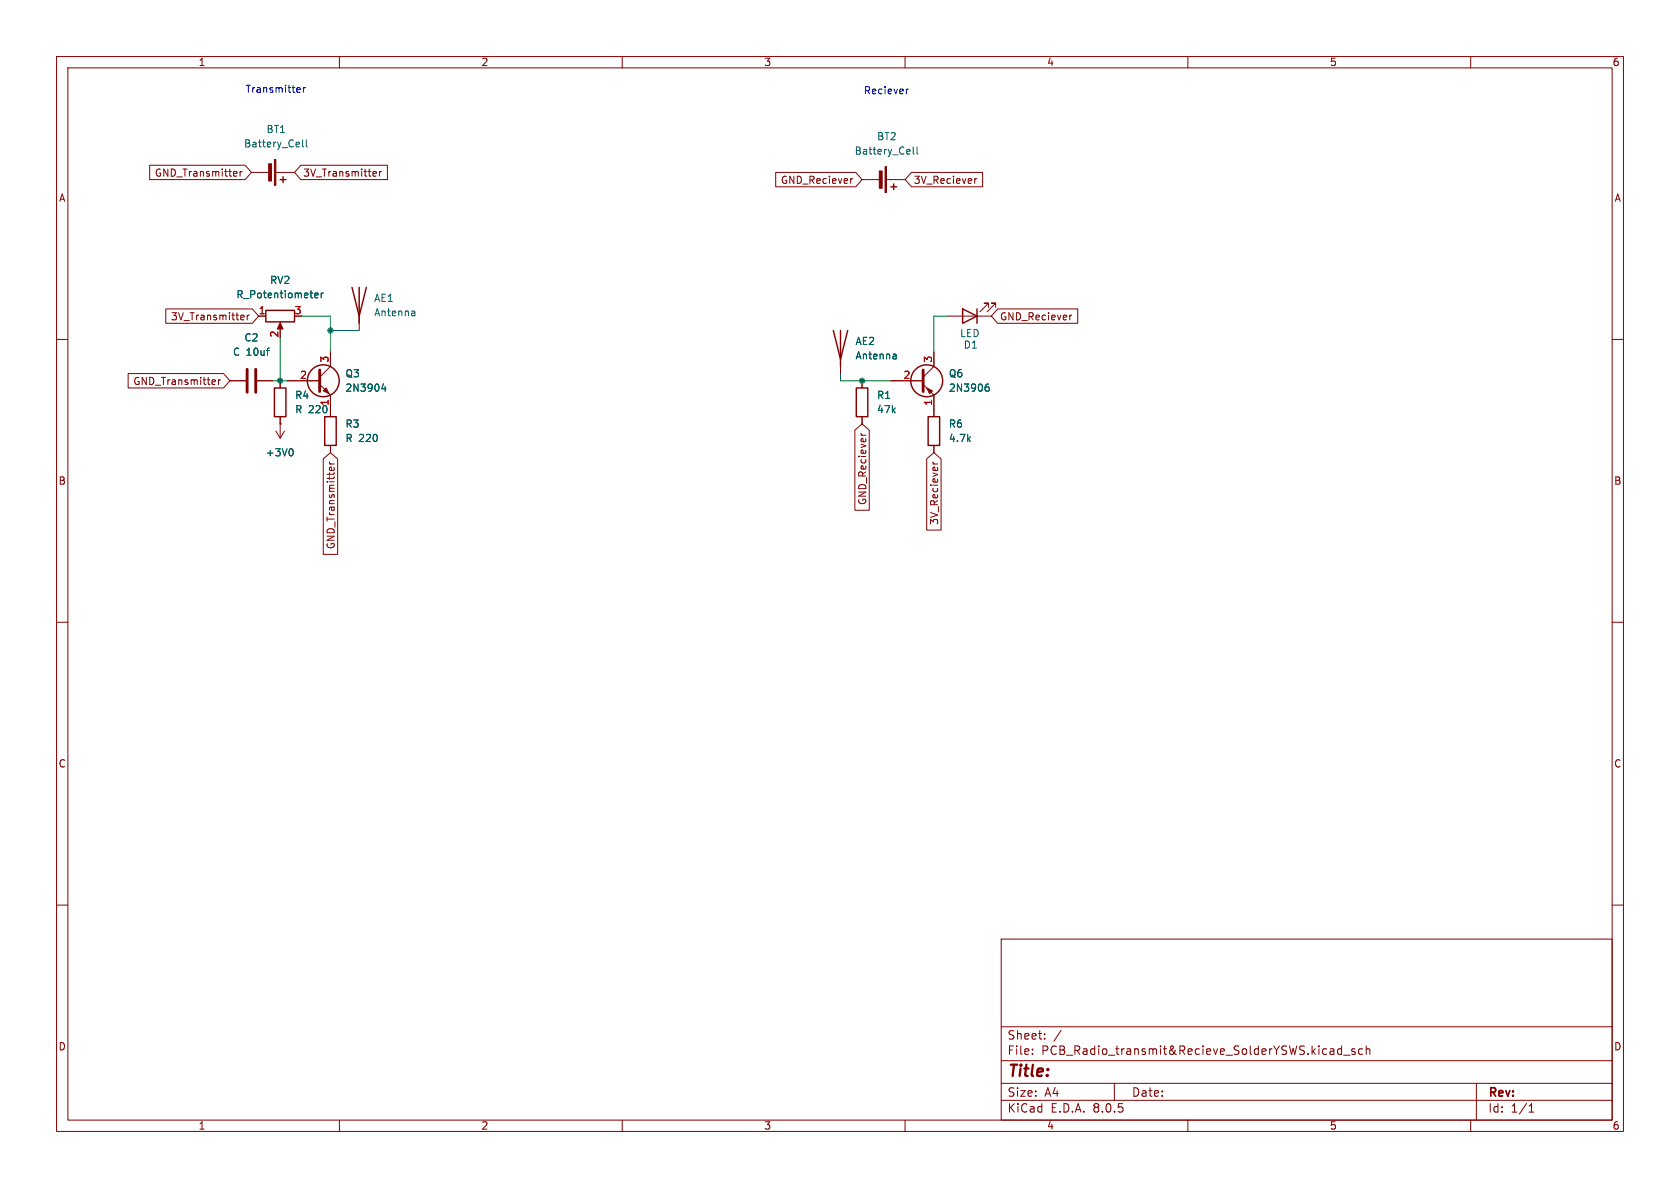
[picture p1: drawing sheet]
(kicad_sch
 (version 20231120)
 (generator "eeschema")
 (generator_version "8.0")
 (paper "A4")
 (lib_symbols
  (symbol "Device:Antenna"
   (pin_numbers hide)
   (pin_names
    (offset 1.016) hide) (exclude_from_sim no) (in_bom yes) (on_board yes)
   (property "Reference" "AE" (at -1.905 1.905 0) (effects (font (size 1.27 1.27)) (justify right)))
   (property "Value" "Antenna" (at -1.905 0 0) (effects (font (size 1.27 1.27)) (justify right)))
   (property "Footprint" "" (at 0 0 0) (effects (font (size 1.27 1.27)) (hide yes)))
   (property "Datasheet" "~" (at 0 0 0) (effects (font (size 1.27 1.27)) (hide yes)))
   (property "Description" "Antenna" (at 0 0 0) (effects (font (size 1.27 1.27)) (hide yes)))
   (symbol "Antenna_0_1"
    (polyline (pts (xy 0 2.54) (xy 0 -3.81)) (stroke (width 0.254) (type default)) (fill (type none)))
    (polyline (pts (xy 1.27 2.54) (xy 0 -2.54) (xy -1.27 2.54)) (stroke (width 0.254) (type default)) (fill (type none))))
   (symbol "Antenna_1_1"
    (pin input line (at 0 -5.08 90) (length 2.54) (name "A" (effects (font (size 1.27 1.27)))) (number "1" (effects (font (size 1.27 1.27)))))))
  (symbol "Device:Battery_Cell"
   (pin_numbers hide)
   (pin_names
    (offset 0) hide) (exclude_from_sim no) (in_bom yes) (on_board yes)
   (property "Reference" "BT" (at 2.54 2.54 0) (effects (font (size 1.27 1.27)) (justify left)))
   (property "Value" "Battery_Cell" (at 2.54 0 0) (effects (font (size 1.27 1.27)) (justify left)))
   (property "Footprint" "" (at 0 1.524 90) (effects (font (size 1.27 1.27)) (hide yes)))
   (property "Datasheet" "~" (at 0 1.524 90) (effects (font (size 1.27 1.27)) (hide yes)))
   (property "Description" "Single-cell battery" (at 0 0 0) (effects (font (size 1.27 1.27)) (hide yes)))
   (symbol "Battery_Cell_0_1"
    (rectangle (start -2.286 1.778) (end 2.286 1.524) (stroke (width 0) (type default)) (fill (type outline)))
    (rectangle (start -1.524 1.016) (end 1.524 0.508) (stroke (width 0) (type default)) (fill (type outline)))
    (polyline (pts (xy 0 0.762) (xy 0 0)) (stroke (width 0) (type default)) (fill (type none)))
    (polyline (pts (xy 0 1.778) (xy 0 2.54)) (stroke (width 0) (type default)) (fill (type none)))
    (polyline (pts (xy 0.762 3.048) (xy 1.778 3.048)) (stroke (width 0.254) (type default)) (fill (type none)))
    (polyline (pts (xy 1.27 3.556) (xy 1.27 2.54)) (stroke (width 0.254) (type default)) (fill (type none))))
   (symbol "Battery_Cell_1_1"
    (pin passive line (at 0 5.08 270) (length 2.54) (name "+" (effects (font (size 1.27 1.27)))) (number "1" (effects (font (size 1.27 1.27)))))
    (pin passive line (at 0 -2.54 90) (length 2.54) (name "-" (effects (font (size 1.27 1.27)))) (number "2" (effects (font (size 1.27 1.27)))))))
  (symbol "Device:C"
   (pin_numbers hide)
   (pin_names
    (offset 0.254)) (exclude_from_sim no) (in_bom yes) (on_board yes)
   (property "Reference" "C" (at 0.635 2.54 0) (effects (font (size 1.27 1.27)) (justify left)))
   (property "Value" "C" (at 0.635 -2.54 0) (effects (font (size 1.27 1.27)) (justify left)))
   (property "Footprint" "" (at 0.9652 -3.81 0) (effects (font (size 1.27 1.27)) (hide yes)))
   (property "Datasheet" "~" (at 0 0 0) (effects (font (size 1.27 1.27)) (hide yes)))
   (property "Description" "Unpolarized capacitor" (at 0 0 0) (effects (font (size 1.27 1.27)) (hide yes)))
   (symbol "C_0_1"
    (polyline (pts (xy -2.032 -0.762) (xy 2.032 -0.762)) (stroke (width 0.508) (type default)) (fill (type none)))
    (polyline (pts (xy -2.032 0.762) (xy 2.032 0.762)) (stroke (width 0.508) (type default)) (fill (type none))))
   (symbol "C_1_1"
    (pin passive line (at 0 3.81 270) (length 2.794) (name "~" (effects (font (size 1.27 1.27)))) (number "1" (effects (font (size 1.27 1.27)))))
    (pin passive line (at 0 -3.81 90) (length 2.794) (name "~" (effects (font (size 1.27 1.27)))) (number "2" (effects (font (size 1.27 1.27)))))))
  (symbol "Device:LED"
   (pin_numbers hide)
   (pin_names
    (offset 1.016) hide) (exclude_from_sim no) (in_bom yes) (on_board yes)
   (property "Reference" "D" (at 0 2.54 0) (effects (font (size 1.27 1.27))))
   (property "Value" "LED" (at 0 -2.54 0) (effects (font (size 1.27 1.27))))
   (property "Footprint" "" (at 0 0 0) (effects (font (size 1.27 1.27)) (hide yes)))
   (property "Datasheet" "~" (at 0 0 0) (effects (font (size 1.27 1.27)) (hide yes)))
   (property "Description" "Light emitting diode" (at 0 0 0) (effects (font (size 1.27 1.27)) (hide yes)))
   (symbol "LED_0_1"
    (polyline (pts (xy -1.27 -1.27) (xy -1.27 1.27)) (stroke (width 0.254) (type default)) (fill (type none)))
    (polyline (pts (xy -1.27 0) (xy 1.27 0)) (stroke (width 0) (type default)) (fill (type none)))
    (polyline (pts (xy 1.27 -1.27) (xy 1.27 1.27) (xy -1.27 0) (xy 1.27 -1.27)) (stroke (width 0.254) (type default)) (fill (type none)))
    (polyline (pts (xy -3.048 -0.762) (xy -4.572 -2.286) (xy -3.81 -2.286) (xy -4.572 -2.286) (xy -4.572 -1.524)) (stroke (width 0) (type default)) (fill (type none)))
    (polyline (pts (xy -1.778 -0.762) (xy -3.302 -2.286) (xy -2.54 -2.286) (xy -3.302 -2.286) (xy -3.302 -1.524)) (stroke (width 0) (type default)) (fill (type none))))
   (symbol "LED_1_1"
    (pin passive line (at -3.81 0 0) (length 2.54) (name "K" (effects (font (size 1.27 1.27)))) (number "1" (effects (font (size 1.27 1.27)))))
    (pin passive line (at 3.81 0 180) (length 2.54) (name "A" (effects (font (size 1.27 1.27)))) (number "2" (effects (font (size 1.27 1.27)))))))
  (symbol "Device:R"
   (pin_numbers hide)
   (pin_names
    (offset 0)) (exclude_from_sim no) (in_bom yes) (on_board yes)
   (property "Reference" "R" (at 2.032 0 90) (effects (font (size 1.27 1.27))))
   (property "Value" "R" (at 0 0 90) (effects (font (size 1.27 1.27))))
   (property "Footprint" "" (at -1.778 0 90) (effects (font (size 1.27 1.27)) (hide yes)))
   (property "Datasheet" "~" (at 0 0 0) (effects (font (size 1.27 1.27)) (hide yes)))
   (property "Description" "Resistor" (at 0 0 0) (effects (font (size 1.27 1.27)) (hide yes)))
   (symbol "R_0_1"
    (rectangle (start -1.016 -2.54) (end 1.016 2.54) (stroke (width 0.254) (type default)) (fill (type none))))
   (symbol "R_1_1"
    (pin passive line (at 0 3.81 270) (length 1.27) (name "~" (effects (font (size 1.27 1.27)))) (number "1" (effects (font (size 1.27 1.27)))))
    (pin passive line (at 0 -3.81 90) (length 1.27) (name "~" (effects (font (size 1.27 1.27)))) (number "2" (effects (font (size 1.27 1.27)))))))
  (symbol "Device:R_Potentiometer"
   (pin_names
    (offset 1.016) hide) (exclude_from_sim no) (in_bom yes) (on_board yes)
   (property "Reference" "RV" (at -4.445 0 90) (effects (font (size 1.27 1.27))))
   (property "Value" "R_Potentiometer" (at -2.54 0 90) (effects (font (size 1.27 1.27))))
   (property "Footprint" "" (at 0 0 0) (effects (font (size 1.27 1.27)) (hide yes)))
   (property "Datasheet" "~" (at 0 0 0) (effects (font (size 1.27 1.27)) (hide yes)))
   (property "Description" "Potentiometer" (at 0 0 0) (effects (font (size 1.27 1.27)) (hide yes)))
   (symbol "R_Potentiometer_0_1"
    (polyline (pts (xy 2.54 0) (xy 1.524 0)) (stroke (width 0) (type default)) (fill (type none)))
    (polyline (pts (xy 1.143 0) (xy 2.286 0.508) (xy 2.286 -0.508) (xy 1.143 0)) (stroke (width 0) (type default)) (fill (type outline)))
    (rectangle (start 1.016 2.54) (end -1.016 -2.54) (stroke (width 0.254) (type default)) (fill (type none))))
   (symbol "R_Potentiometer_1_1"
    (pin passive line (at 0 3.81 270) (length 1.27) (name "1" (effects (font (size 1.27 1.27)))) (number "1" (effects (font (size 1.27 1.27)))))
    (pin passive line (at 3.81 0 180) (length 1.27) (name "2" (effects (font (size 1.27 1.27)))) (number "2" (effects (font (size 1.27 1.27)))))
    (pin passive line (at 0 -3.81 90) (length 1.27) (name "3" (effects (font (size 1.27 1.27)))) (number "3" (effects (font (size 1.27 1.27)))))))
  (symbol "Transistor_BJT:2N3904"
   (pin_names
    (offset 0) hide) (exclude_from_sim no) (in_bom yes) (on_board yes)
   (property "Reference" "Q" (at 5.08 1.905 0) (effects (font (size 1.27 1.27)) (justify left)))
   (property "Value" "2N3904" (at 5.08 0 0) (effects (font (size 1.27 1.27)) (justify left)))
   (property "Footprint" "Package_TO_SOT_THT:TO-92_Inline" (at 5.08 -1.905 0) (effects (font (size 1.27 1.27)
    (italic yes)) (justify left) (hide yes)))
   (property "Datasheet" "https://www.onsemi.com/pub/Collateral/2N3903-D.PDF" (at 0 0 0) (effects (font (size 1.27 1.27)) (justify left) (hide yes)))
   (property "Description" "0.2A Ic, 40V Vce, Small Signal NPN Transistor, TO-92" (at 0 0 0) (effects (font (size 1.27 1.27)) (hide yes)))
   (symbol "2N3904_0_1"
    (polyline (pts (xy 0.635 0.635) (xy 2.54 2.54)) (stroke (width 0) (type default)) (fill (type none)))
    (polyline (pts (xy 0.635 -0.635) (xy 2.54 -2.54) (xy 2.54 -2.54)) (stroke (width 0) (type default)) (fill (type none)))
    (polyline (pts (xy 0.635 1.905) (xy 0.635 -1.905) (xy 0.635 -1.905)) (stroke (width 0.508) (type default)) (fill (type none)))
    (polyline (pts (xy 1.27 -1.778) (xy 1.778 -1.27) (xy 2.286 -2.286) (xy 1.27 -1.778) (xy 1.27 -1.778)) (stroke (width 0) (type default)) (fill (type outline)))
    (circle (center 1.27 0) (radius 2.8194) (stroke (width 0.254) (type default)) (fill (type none))))
   (symbol "2N3904_1_1"
    (pin passive line (at 2.54 -5.08 90) (length 2.54) (name "E" (effects (font (size 1.27 1.27)))) (number "1" (effects (font (size 1.27 1.27)))))
    (pin passive line (at -5.08 0 0) (length 5.715) (name "B" (effects (font (size 1.27 1.27)))) (number "2" (effects (font (size 1.27 1.27)))))
    (pin passive line (at 2.54 5.08 270) (length 2.54) (name "C" (effects (font (size 1.27 1.27)))) (number "3" (effects (font (size 1.27 1.27)))))))
  (symbol "Transistor_BJT:2N3906"
   (pin_names
    (offset 0) hide) (exclude_from_sim no) (in_bom yes) (on_board yes)
   (property "Reference" "Q" (at 5.08 1.905 0) (effects (font (size 1.27 1.27)) (justify left)))
   (property "Value" "2N3906" (at 5.08 0 0) (effects (font (size 1.27 1.27)) (justify left)))
   (property "Footprint" "Package_TO_SOT_THT:TO-92_Inline" (at 5.08 -1.905 0) (effects (font (size 1.27 1.27)
    (italic yes)) (justify left) (hide yes)))
   (property "Datasheet" "https://www.onsemi.com/pub/Collateral/2N3906-D.PDF" (at 0 0 0) (effects (font (size 1.27 1.27)) (justify left) (hide yes)))
   (property "Description" "-0.2A Ic, -40V Vce, Small Signal PNP Transistor, TO-92" (at 0 0 0) (effects (font (size 1.27 1.27)) (hide yes)))
   (symbol "2N3906_0_1"
    (polyline (pts (xy 0.635 0.635) (xy 2.54 2.54)) (stroke (width 0) (type default)) (fill (type none)))
    (polyline (pts (xy 0.635 -0.635) (xy 2.54 -2.54) (xy 2.54 -2.54)) (stroke (width 0) (type default)) (fill (type none)))
    (polyline (pts (xy 0.635 1.905) (xy 0.635 -1.905) (xy 0.635 -1.905)) (stroke (width 0.508) (type default)) (fill (type none)))
    (polyline (pts (xy 2.286 -1.778) (xy 1.778 -2.286) (xy 1.27 -1.27) (xy 2.286 -1.778) (xy 2.286 -1.778)) (stroke (width 0) (type default)) (fill (type outline)))
    (circle (center 1.27 0) (radius 2.8194) (stroke (width 0.254) (type default)) (fill (type none))))
   (symbol "2N3906_1_1"
    (pin passive line (at 2.54 -5.08 90) (length 2.54) (name "E" (effects (font (size 1.27 1.27)))) (number "1" (effects (font (size 1.27 1.27)))))
    (pin input line (at -5.08 0 0) (length 5.715) (name "B" (effects (font (size 1.27 1.27)))) (number "2" (effects (font (size 1.27 1.27)))))
    (pin passive line (at 2.54 5.08 270) (length 2.54) (name "C" (effects (font (size 1.27 1.27)))) (number "3" (effects (font (size 1.27 1.27)))))))
  (symbol "power:+3V0"
   (power)
   (pin_numbers hide)
   (pin_names
    (offset 0) hide) (exclude_from_sim no) (in_bom yes) (on_board yes)
   (property "Reference" "#PWR" (at 0 -3.81 0) (effects (font (size 1.27 1.27)) (hide yes)))
   (property "Value" "+3V0" (at 0 3.556 0) (effects (font (size 1.27 1.27))))
   (property "Footprint" "" (at 0 0 0) (effects (font (size 1.27 1.27)) (hide yes)))
   (property "Datasheet" "" (at 0 0 0) (effects (font (size 1.27 1.27)) (hide yes)))
   (property "Description" "Power symbol creates a global label with name \"+3V0\"" (at 0 0 0) (effects (font (size 1.27 1.27)) (hide yes)))
   (symbol "+3V0_0_1"
    (polyline (pts (xy -0.762 1.27) (xy 0 2.54)) (stroke (width 0) (type default)) (fill (type none)))
    (polyline (pts (xy 0 0) (xy 0 2.54)) (stroke (width 0) (type default)) (fill (type none)))
    (polyline (pts (xy 0 2.54) (xy 0.762 1.27)) (stroke (width 0) (type default)) (fill (type none))))
   (symbol "+3V0_1_1"
    (pin power_in line (at 0 0 90) (length 0) (name "~" (effects (font (size 1.27 1.27)))) (number "1" (effects (font (size 1.27 1.27))))))))
 (junction
  (at 49.53 67.31)
  (diameter 0)
  (color 0 0 0 0))
 (junction
  (at 152.4 67.31)
  (diameter 0)
  (color 0 0 0 0))
 (junction
  (at 58.42 58.42)
  (diameter 0)
  (color 0 0 0 0))
 (wire
  (pts (xy 49.53 59.69) (xy 49.53 67.31))
  (stroke (width 0) (type default)))
 (wire
  (pts (xy 148.59 66.04) (xy 148.59 67.31))
  (stroke (width 0) (type default)))
 (wire
  (pts (xy 165.1 55.88) (xy 167.64 55.88))
  (stroke (width 0) (type default)))
 (wire
  (pts (xy 152.4 67.31) (xy 157.48 67.31))
  (stroke (width 0) (type default)))
 (wire
  (pts (xy 58.42 55.88) (xy 58.42 58.42))
  (stroke (width 0) (type default)))
 (wire
  (pts (xy 48.26 67.31) (xy 49.53 67.31))
  (stroke (width 0) (type default)))
 (wire
  (pts (xy 148.59 67.31) (xy 152.4 67.31))
  (stroke (width 0) (type default)))
 (wire
  (pts (xy 49.53 67.31) (xy 50.8 67.31))
  (stroke (width 0) (type default)))
 (wire
  (pts (xy 58.42 58.42) (xy 58.42 62.23))
  (stroke (width 0) (type default)))
 (wire
  (pts (xy 53.34 55.88) (xy 58.42 55.88))
  (stroke (width 0) (type default)))
 (wire
  (pts (xy 165.1 62.23) (xy 165.1 55.88))
  (stroke (width 0) (type default)))
 (wire
  (pts (xy 58.42 58.42) (xy 63.5 58.42))
  (stroke (width 0) (type default)))
 (text "Reciever"
  (exclude_from_sim no)
  (at 156.718 16.256 0)
  (effects (font (size 1.27 1.27))))
 (text "Transmitter"
  (exclude_from_sim no)
  (at 48.768 16.002 0)
  (effects (font (size 1.27 1.27))))
 (global_label "3V_Reciever"
  (shape input)
  (at 165.1 80.01 270)
  (fields_autoplaced yes)
  (effects (font (size 1.27 1.27)) (justify right))
  (property "Intersheetrefs" "${INTERSHEET_REFS}" (at 165.1 94.2439 90) (effects (font (size 1.27 1.27)) (justify right) (hide yes))))
 (global_label "GND_Reciever"
  (shape input)
  (at 152.4 31.75 180)
  (fields_autoplaced yes)
  (effects (font (size 1.27 1.27)) (justify right))
  (property "Intersheetrefs" "${INTERSHEET_REFS}" (at 136.5937 31.75 0) (effects (font (size 1.27 1.27)) (justify right) (hide yes))))
 (global_label "3V_Transmitter"
  (shape input)
  (at 45.72 55.88 180)
  (fields_autoplaced yes)
  (effects (font (size 1.27 1.27)) (justify right))
  (property "Intersheetrefs" "${INTERSHEET_REFS}" (at 28.7649 55.88 0) (effects (font (size 1.27 1.27)) (justify right) (hide yes))))
 (global_label "GND_Reciever"
  (shape input)
  (at 152.4 74.93 270)
  (fields_autoplaced yes)
  (effects (font (size 1.27 1.27)) (justify right))
  (property "Intersheetrefs" "${INTERSHEET_REFS}" (at 152.4 90.7363 90) (effects (font (size 1.27 1.27)) (justify right) (hide yes))))
 (global_label "GND_Transmitter"
  (shape input)
  (at 40.64 67.31 180)
  (fields_autoplaced yes)
  (effects (font (size 1.27 1.27)) (justify right))
  (property "Intersheetrefs" "${INTERSHEET_REFS}" (at 22.1125 67.31 0) (effects (font (size 1.27 1.27)) (justify right) (hide yes))))
 (global_label "GND_Reciever"
  (shape input)
  (at 175.26 55.88 0)
  (fields_autoplaced yes)
  (effects (font (size 1.27 1.27)) (justify left))
  (property "Intersheetrefs" "${INTERSHEET_REFS}" (at 191.0663 55.88 0) (effects (font (size 1.27 1.27)) (justify left) (hide yes))))
 (global_label "GND_Transmitter"
  (shape input)
  (at 44.45 30.48 180)
  (fields_autoplaced yes)
  (effects (font (size 1.27 1.27)) (justify right))
  (property "Intersheetrefs" "${INTERSHEET_REFS}" (at 25.9225 30.48 0) (effects (font (size 1.27 1.27)) (justify right) (hide yes))))
 (global_label "3V_Transmitter"
  (shape input)
  (at 52.07 30.48 0)
  (fields_autoplaced yes)
  (effects (font (size 1.27 1.27)) (justify left))
  (property "Intersheetrefs" "${INTERSHEET_REFS}" (at 69.0251 30.48 0) (effects (font (size 1.27 1.27)) (justify left) (hide yes))))
 (global_label "GND_Transmitter"
  (shape input)
  (at 58.42 80.01 270)
  (fields_autoplaced yes)
  (effects (font (size 1.27 1.27)) (justify right))
  (property "Intersheetrefs" "${INTERSHEET_REFS}" (at 58.42 98.5375 90) (effects (font (size 1.27 1.27)) (justify right) (hide yes))))
 (global_label "3V_Reciever"
  (shape input)
  (at 160.02 31.75 0)
  (fields_autoplaced yes)
  (effects (font (size 1.27 1.27)) (justify left))
  (property "Intersheetrefs" "${INTERSHEET_REFS}" (at 174.2539 31.75 0) (effects (font (size 1.27 1.27)) (justify left) (hide yes))))
 (symbol
  (lib_id "Transistor_BJT:2N3904")
  (at 55.88 67.31 0)
  (unit 1)
  (exclude_from_sim no)
  (in_bom yes)
  (on_board yes)
  (dnp no)
  (fields_autoplaced yes)
  (property "Reference" "Q3" (at 60.96 66.0399 0) (effects (font (size 1.27 1.27)) (justify left)))
  (property "Value" "2N3904" (at 60.96 68.5799 0) (effects (font (size 1.27 1.27)) (justify left)))
  (property "Footprint" "Package_TO_SOT_THT:TO-92_Inline" (at 60.96 69.215 0) (effects (font (size 1.27 1.27)
    (italic yes)) (justify left) (hide yes)))
  (property "Datasheet" "https://www.onsemi.com/pub/Collateral/2N3903-D.PDF" (at 55.88 67.31 0) (effects (font (size 1.27 1.27)) (justify left) (hide yes)))
  (property "Description" "0.2A Ic, 40V Vce, Small Signal NPN Transistor, TO-92" (at 55.88 67.31 0) (effects (font (size 1.27 1.27)) (hide yes)))
  (pin "3")
  (pin "1")
  (pin "2"))
 (symbol
  (lib_id "Device:R")
  (at 152.4 71.12 0)
  (unit 1)
  (exclude_from_sim no)
  (in_bom yes)
  (on_board yes)
  (dnp no)
  (fields_autoplaced yes)
  (property "Reference" "R1" (at 154.94 69.8499 0) (effects (font (size 1.27 1.27)) (justify left)))
  (property "Value" "47k" (at 154.94 72.3899 0) (effects (font (size 1.27 1.27)) (justify left)))
  (property "Footprint" "Resistor_THT:R_Axial_DIN0204_L3.6mm_D1.6mm_P5.08mm_Horizontal" (at 150.622 71.12 90) (effects (font (size 1.27 1.27)) (hide yes)))
  (property "Datasheet" "~" (at 152.4 71.12 0) (effects (font (size 1.27 1.27)) (hide yes)))
  (property "Description" "Resistor" (at 152.4 71.12 0) (effects (font (size 1.27 1.27)) (hide yes)))
  (pin "1")
  (pin "2"))
 (symbol
  (lib_id "Device:Antenna")
  (at 148.59 60.96 0)
  (unit 1)
  (exclude_from_sim no)
  (in_bom yes)
  (on_board yes)
  (dnp no)
  (fields_autoplaced yes)
  (property "Reference" "AE2" (at 151.13 60.3249 0) (effects (font (size 1.27 1.27)) (justify left)))
  (property "Value" "Antenna" (at 151.13 62.8649 0) (effects (font (size 1.27 1.27)) (justify left)))
  (property "Footprint" "RF_Antenna:Texas_SWRA117D_2.4GHz_Right" (at 148.59 60.96 0) (effects (font (size 1.27 1.27)) (hide yes)))
  (property "Datasheet" "~" (at 148.59 60.96 0) (effects (font (size 1.27 1.27)) (hide yes)))
  (property "Description" "Antenna" (at 148.59 60.96 0) (effects (font (size 1.27 1.27)) (hide yes)))
  (pin "1"))
 (symbol
  (lib_id "Device:R_Potentiometer")
  (at 49.53 55.88 90)
  (mirror x)
  (unit 1)
  (exclude_from_sim no)
  (in_bom yes)
  (on_board yes)
  (dnp no)
  (property "Reference" "RV2" (at 49.53 49.53 90) (effects (font (size 1.27 1.27))))
  (property "Value" "R_Potentiometer" (at 49.53 52.07 90) (effects (font (size 1.27 1.27))))
  (property "Footprint" "Potentiometer_THT:Potentiometer_Bourns_3386P_Vertical" (at 49.53 55.88 0) (effects (font (size 1.27 1.27)) (hide yes)))
  (property "Datasheet" "~" (at 49.53 55.88 0) (effects (font (size 1.27 1.27)) (hide yes)))
  (property "Description" "Potentiometer" (at 49.53 55.88 0) (effects (font (size 1.27 1.27)) (hide yes)))
  (pin "1")
  (pin "3")
  (pin "2"))
 (symbol
  (lib_id "Device:R")
  (at 165.1 76.2 180)
  (unit 1)
  (exclude_from_sim no)
  (in_bom yes)
  (on_board yes)
  (dnp no)
  (fields_autoplaced yes)
  (property "Reference" "R6" (at 167.64 74.9299 0) (effects (font (size 1.27 1.27)) (justify right)))
  (property "Value" "4.7k" (at 167.64 77.4699 0) (effects (font (size 1.27 1.27)) (justify right)))
  (property "Footprint" "Resistor_THT:R_Axial_DIN0204_L3.6mm_D1.6mm_P5.08mm_Horizontal" (at 166.878 76.2 90) (effects (font (size 1.27 1.27)) (hide yes)))
  (property "Datasheet" "~" (at 165.1 76.2 0) (effects (font (size 1.27 1.27)) (hide yes)))
  (property "Description" "Resistor" (at 165.1 76.2 0) (effects (font (size 1.27 1.27)) (hide yes)))
  (pin "1")
  (pin "2"))
 (symbol
  (lib_id "Device:C")
  (at 44.45 67.31 90)
  (unit 1)
  (exclude_from_sim no)
  (in_bom yes)
  (on_board yes)
  (dnp no)
  (fields_autoplaced yes)
  (property "Reference" "C2" (at 44.45 59.69 90) (effects (font (size 1.27 1.27))))
  (property "Value" "C 10uf" (at 44.45 62.23 90) (effects (font (size 1.27 1.27))))
  (property "Footprint" "Capacitor_THT:CP_Radial_D6.3mm_P2.50mm" (at 48.26 66.3448 0) (effects (font (size 1.27 1.27)) (hide yes)))
  (property "Datasheet" "~" (at 44.45 67.31 0) (effects (font (size 1.27 1.27)) (hide yes)))
  (property "Description" "Unpolarized capacitor" (at 44.45 67.31 0) (effects (font (size 1.27 1.27)) (hide yes)))
  (pin "2")
  (pin "1"))
 (symbol
  (lib_id "Device:LED")
  (at 171.45 55.88 180)
  (unit 1)
  (exclude_from_sim no)
  (in_bom yes)
  (on_board yes)
  (dnp no)
  (property "Reference" "D1" (at 172.974 60.96 0) (effects (font (size 1.27 1.27)) (justify left)))
  (property "Value" "LED" (at 173.2916 58.928 0) (effects (font (size 1.27 1.27)) (justify left)))
  (property "Footprint" "LED_THT:LED_D3.0mm" (at 171.45 55.88 0) (effects (font (size 1.27 1.27)) (hide yes)))
  (property "Datasheet" "~" (at 171.45 55.88 0) (effects (font (size 1.27 1.27)) (hide yes)))
  (property "Description" "Light emitting diode" (at 171.45 55.88 0) (effects (font (size 1.27 1.27)) (hide yes)))
  (pin "1")
  (pin "2"))
 (symbol
  (lib_id "Device:Battery_Cell")
  (at 46.99 30.48 270)
  (unit 1)
  (exclude_from_sim no)
  (in_bom yes)
  (on_board yes)
  (dnp no)
  (fields_autoplaced yes)
  (property "Reference" "BT1" (at 48.8315 22.86 90) (effects (font (size 1.27 1.27))))
  (property "Value" "Battery_Cell" (at 48.8315 25.4 90) (effects (font (size 1.27 1.27))))
  (property "Footprint" "Battery:BatteryHolder_Multicomp_BC-2001_1x2032" (at 48.514 30.48 90) (effects (font (size 1.27 1.27)) (hide yes)))
  (property "Datasheet" "~" (at 48.514 30.48 90) (effects (font (size 1.27 1.27)) (hide yes)))
  (property "Description" "Single-cell battery" (at 46.99 30.48 0) (effects (font (size 1.27 1.27)) (hide yes)))
  (pin "1")
  (pin "2"))
 (symbol
  (lib_id "Device:R")
  (at 49.53 71.12 0)
  (unit 1)
  (exclude_from_sim no)
  (in_bom yes)
  (on_board yes)
  (dnp no)
  (fields_autoplaced yes)
  (property "Reference" "R4" (at 52.07 69.8499 0) (effects (font (size 1.27 1.27)) (justify left)))
  (property "Value" "R 220" (at 52.07 72.3899 0) (effects (font (size 1.27 1.27)) (justify left)))
  (property "Footprint" "Resistor_THT:R_Axial_DIN0204_L3.6mm_D1.6mm_P5.08mm_Horizontal" (at 47.752 71.12 90) (effects (font (size 1.27 1.27)) (hide yes)))
  (property "Datasheet" "~" (at 49.53 71.12 0) (effects (font (size 1.27 1.27)) (hide yes)))
  (property "Description" "Resistor" (at 49.53 71.12 0) (effects (font (size 1.27 1.27)) (hide yes)))
  (pin "1")
  (pin "2"))
 (symbol
  (lib_id "power:+3V0")
  (at 49.53 74.93 180)
  (unit 1)
  (exclude_from_sim no)
  (in_bom yes)
  (on_board yes)
  (dnp no)
  (fields_autoplaced yes)
  (property "Reference" "#PWR07" (at 49.53 71.12 0) (effects (font (size 1.27 1.27)) (hide yes)))
  (property "Value" "+3V0" (at 49.53 80.01 0) (effects (font (size 1.27 1.27))))
  (property "Footprint" "" (at 49.53 74.93 0) (effects (font (size 1.27 1.27)) (hide yes)))
  (property "Datasheet" "" (at 49.53 74.93 0) (effects (font (size 1.27 1.27)) (hide yes)))
  (property "Description" "Power symbol creates a global label with name \"+3V0\"" (at 49.53 74.93 0) (effects (font (size 1.27 1.27)) (hide yes)))
  (pin "1"))
 (symbol
  (lib_id "Device:R")
  (at 58.42 76.2 0)
  (unit 1)
  (exclude_from_sim no)
  (in_bom yes)
  (on_board yes)
  (dnp no)
  (fields_autoplaced yes)
  (property "Reference" "R3" (at 60.96 74.9299 0) (effects (font (size 1.27 1.27)) (justify left)))
  (property "Value" "R 220" (at 60.96 77.4699 0) (effects (font (size 1.27 1.27)) (justify left)))
  (property "Footprint" "Resistor_THT:R_Axial_DIN0204_L3.6mm_D1.6mm_P5.08mm_Horizontal" (at 56.642 76.2 90) (effects (font (size 1.27 1.27)) (hide yes)))
  (property "Datasheet" "~" (at 58.42 76.2 0) (effects (font (size 1.27 1.27)) (hide yes)))
  (property "Description" "Resistor" (at 58.42 76.2 0) (effects (font (size 1.27 1.27)) (hide yes)))
  (pin "1")
  (pin "2"))
 (symbol
  (lib_id "Device:Antenna")
  (at 63.5 53.34 0)
  (unit 1)
  (exclude_from_sim no)
  (in_bom yes)
  (on_board yes)
  (dnp no)
  (fields_autoplaced yes)
  (property "Reference" "AE1" (at 66.04 52.7049 0) (effects (font (size 1.27 1.27)) (justify left)))
  (property "Value" "Antenna" (at 66.04 55.2449 0) (effects (font (size 1.27 1.27)) (justify left)))
  (property "Footprint" "RF_Antenna:Texas_SWRA117D_2.4GHz_Right" (at 63.5 53.34 0) (effects (font (size 1.27 1.27)) (hide yes)))
  (property "Datasheet" "~" (at 63.5 53.34 0) (effects (font (size 1.27 1.27)) (hide yes)))
  (property "Description" "Antenna" (at 63.5 53.34 0) (effects (font (size 1.27 1.27)) (hide yes)))
  (pin "1"))
 (symbol
  (lib_id "Device:Battery_Cell")
  (at 154.94 31.75 270)
  (unit 1)
  (exclude_from_sim no)
  (in_bom yes)
  (on_board yes)
  (dnp no)
  (fields_autoplaced yes)
  (property "Reference" "BT2" (at 156.7815 24.13 90) (effects (font (size 1.27 1.27))))
  (property "Value" "Battery_Cell" (at 156.7815 26.67 90) (effects (font (size 1.27 1.27))))
  (property "Footprint" "Battery:BatteryHolder_Multicomp_BC-2001_1x2032" (at 156.464 31.75 90) (effects (font (size 1.27 1.27)) (hide yes)))
  (property "Datasheet" "~" (at 156.464 31.75 90) (effects (font (size 1.27 1.27)) (hide yes)))
  (property "Description" "Single-cell battery" (at 154.94 31.75 0) (effects (font (size 1.27 1.27)) (hide yes)))
  (pin "1")
  (pin "2"))
 (symbol
  (lib_id "Transistor_BJT:2N3906")
  (at 162.56 67.31 0)
  (unit 1)
  (exclude_from_sim no)
  (in_bom yes)
  (on_board yes)
  (dnp no)
  (fields_autoplaced yes)
  (property "Reference" "Q6" (at 167.64 66.0399 0) (effects (font (size 1.27 1.27)) (justify left)))
  (property "Value" "2N3906" (at 167.64 68.5799 0) (effects (font (size 1.27 1.27)) (justify left)))
  (property "Footprint" "Package_TO_SOT_THT:TO-92_Inline" (at 167.64 69.215 0) (effects (font (size 1.27 1.27)
    (italic yes)) (justify left) (hide yes)))
  (property "Datasheet" "https://www.onsemi.com/pub/Collateral/2N3906-D.PDF" (at 162.56 67.31 0) (effects (font (size 1.27 1.27)) (justify left) (hide yes)))
  (property "Description" "-0.2A Ic, -40V Vce, Small Signal PNP Transistor, TO-92" (at 162.56 67.31 0) (effects (font (size 1.27 1.27)) (hide yes)))
  (pin "3")
  (pin "2")
  (pin "1"))
 (sheet_instances
  (path ""
   (page "1"))))
